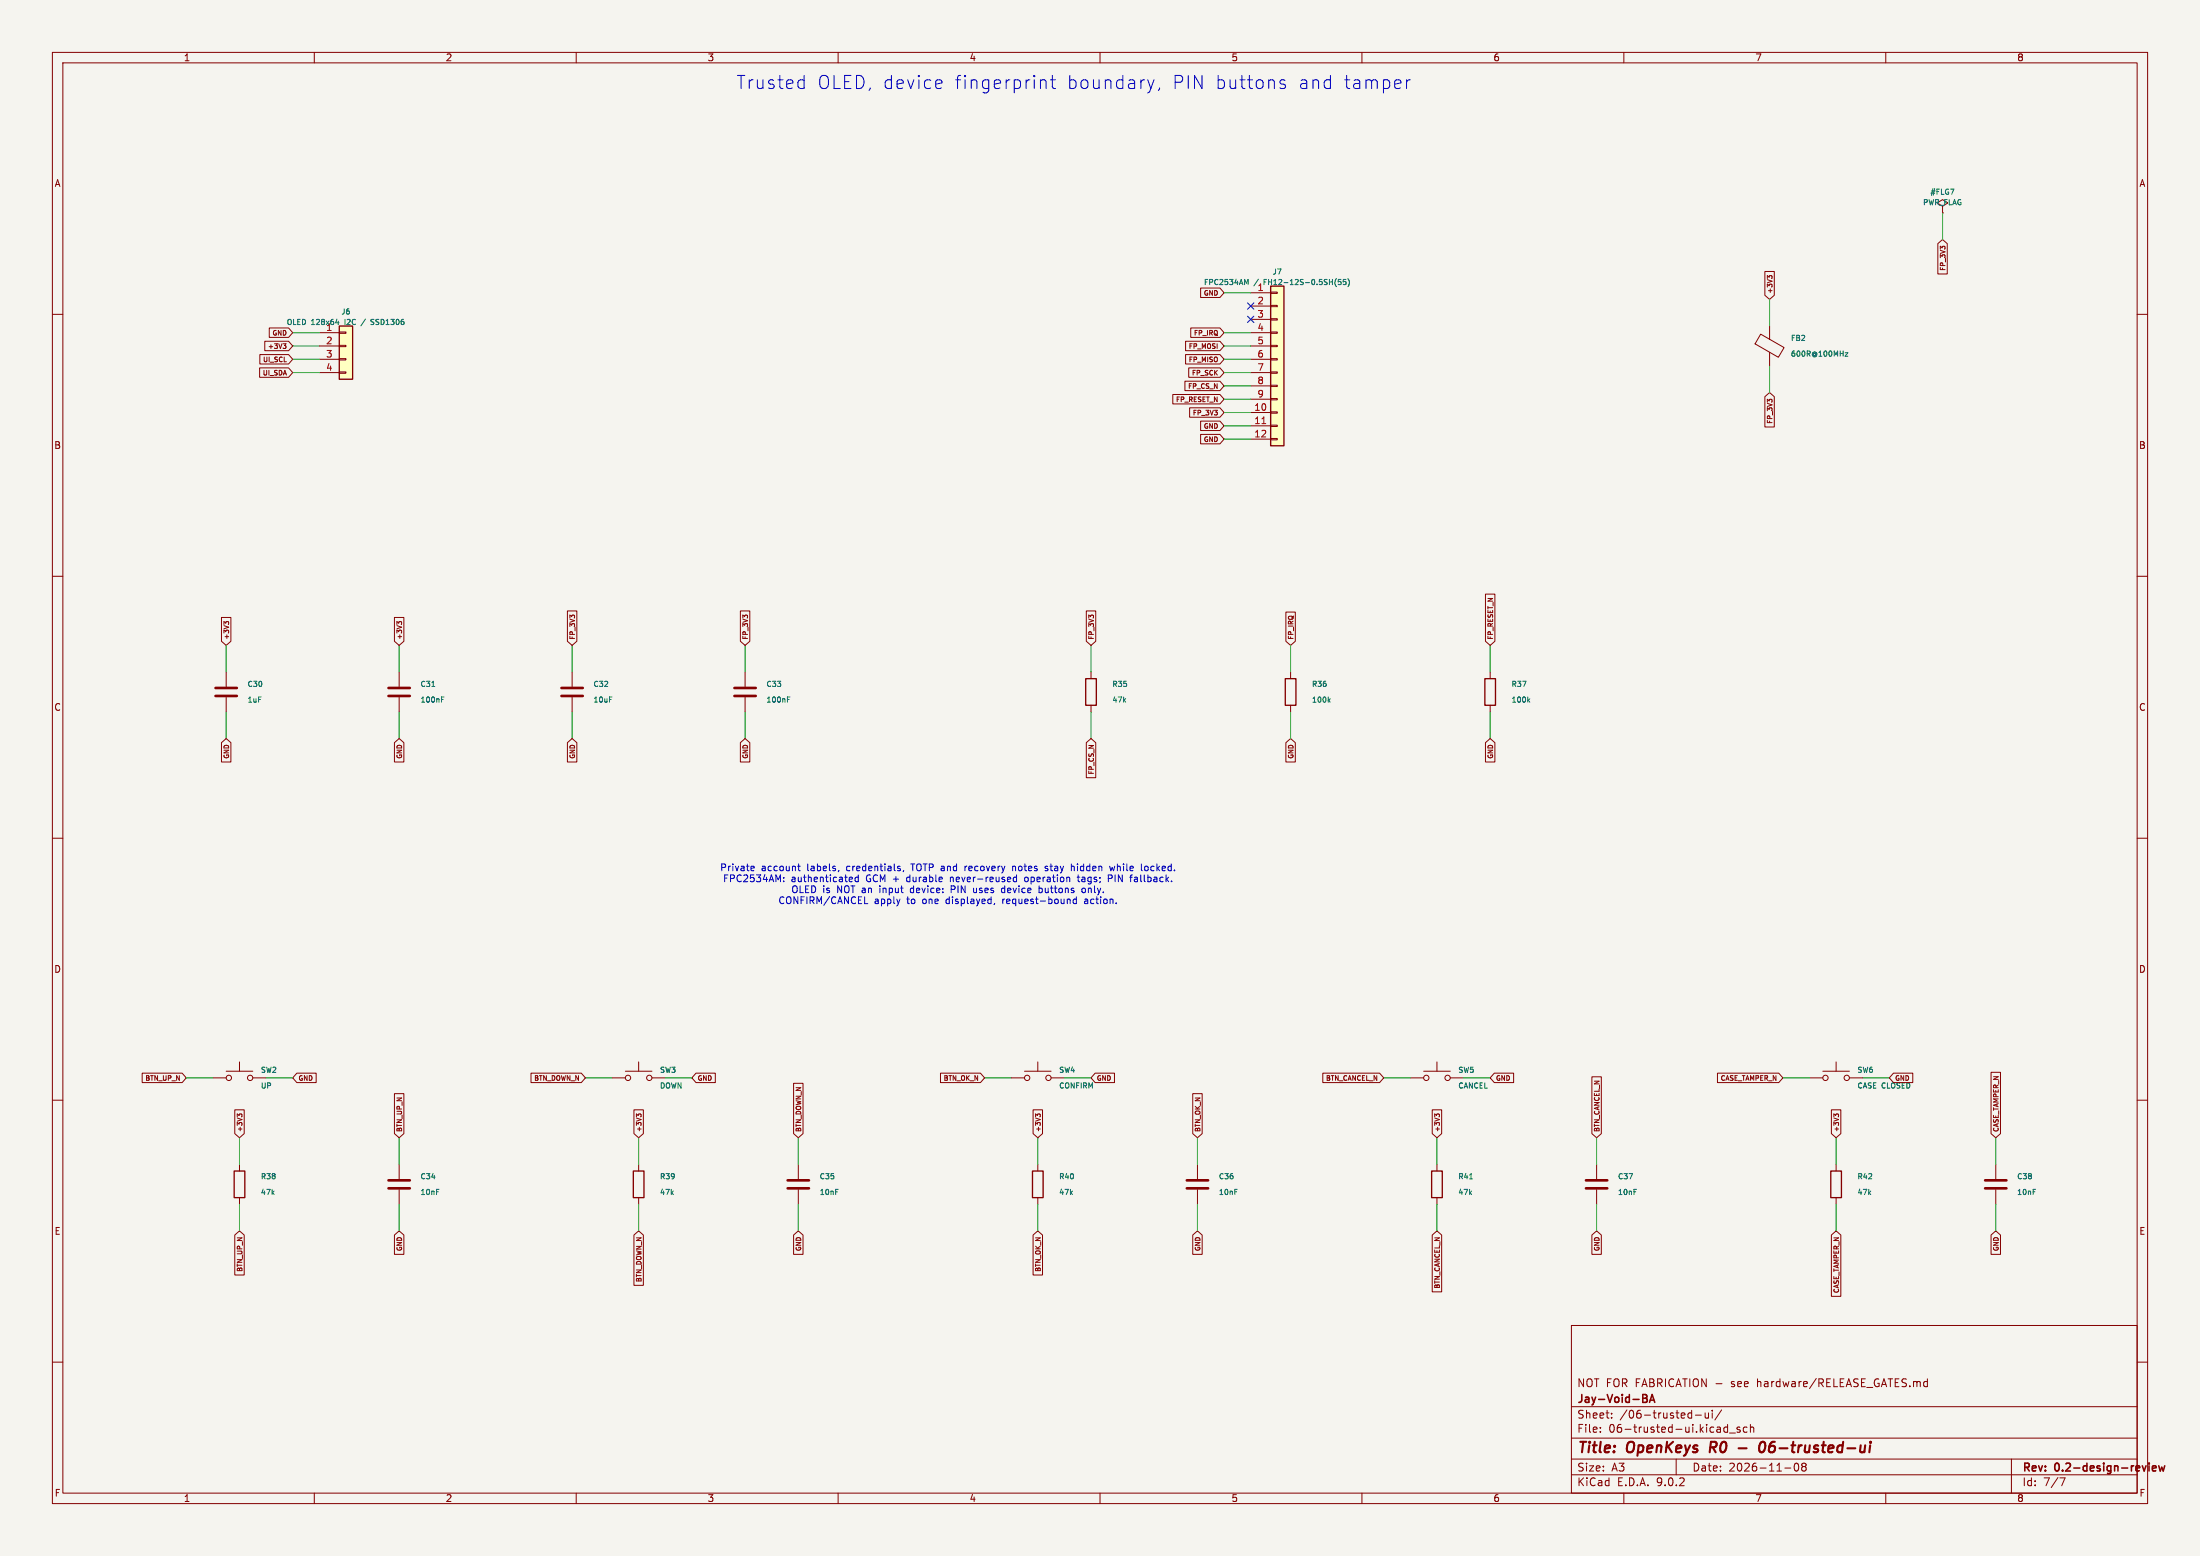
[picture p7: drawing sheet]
(kicad_sch
 (version 20250114)
 (generator "eeschema")
 (paper "A3")
 (title_block
  (title "OpenKeys R0 - 06-trusted-ui")
  (date "2026-11-08")
  (rev "0.2-design-review")
  (company "Jay-Void-BA")
  (comment 1 "NOT FOR FABRICATION - see hardware/RELEASE_GATES.md"))
 (lib_symbols
  (symbol "OpenKeys:Conn_01x04"
   (pin_names
    (offset 1.016) (hide yes)) (exclude_from_sim no) (in_bom yes) (on_board yes)
   (property "Reference" "J" (at 0 5.08 0) (effects (font (size 1.27 1.27))))
   (property "Value" "Conn_01x04" (at 0 -7.62 0) (effects (font (size 1.27 1.27))))
   (property "Footprint" "" (at 0 0 0) (effects (font (size 1.27 1.27)) (hide yes)))
   (property "Datasheet" "~" (at 0 0 0) (effects (font (size 1.27 1.27)) (hide yes)))
   (property "Description" "Generic connector, single row, 01x04, script generated (kicad-library-utils/schlib/autogen/connector/)" (at 0 0 0) (effects (font (size 1.27 1.27)) (hide yes)))
   (symbol "Conn_01x04_1_1"
    (rectangle (start -1.27 3.81) (end 1.27 -6.35) (stroke (width 0.254) (type default)) (fill (type background)))
    (rectangle (start -1.27 2.667) (end 0 2.413) (stroke (width 0.1524) (type default)) (fill (type none)))
    (rectangle (start -1.27 0.127) (end 0 -0.127) (stroke (width 0.1524) (type default)) (fill (type none)))
    (rectangle (start -1.27 -2.413) (end 0 -2.667) (stroke (width 0.1524) (type default)) (fill (type none)))
    (rectangle (start -1.27 -4.953) (end 0 -5.207) (stroke (width 0.1524) (type default)) (fill (type none)))
    (pin passive line (at -5.08 2.54 0) (length 3.81) (name "Pin_1" (effects (font (size 1.27 1.27)))) (number "1" (effects (font (size 1.27 1.27)))))
    (pin passive line (at -5.08 0 0) (length 3.81) (name "Pin_2" (effects (font (size 1.27 1.27)))) (number "2" (effects (font (size 1.27 1.27)))))
    (pin passive line (at -5.08 -2.54 0) (length 3.81) (name "Pin_3" (effects (font (size 1.27 1.27)))) (number "3" (effects (font (size 1.27 1.27)))))
    (pin passive line (at -5.08 -5.08 0) (length 3.81) (name "Pin_4" (effects (font (size 1.27 1.27)))) (number "4" (effects (font (size 1.27 1.27))))))
   (embedded_fonts no))
  (symbol "OpenKeys:Conn_01x12"
   (pin_names
    (offset 1.016) (hide yes)) (exclude_from_sim no) (in_bom yes) (on_board yes)
   (property "Reference" "J" (at 0 15.24 0) (effects (font (size 1.27 1.27))))
   (property "Value" "Conn_01x12" (at 0 -17.78 0) (effects (font (size 1.27 1.27))))
   (property "Footprint" "" (at 0 0 0) (effects (font (size 1.27 1.27)) (hide yes)))
   (property "Datasheet" "~" (at 0 0 0) (effects (font (size 1.27 1.27)) (hide yes)))
   (property "Description" "Generic connector, single row, 01x12, script generated (kicad-library-utils/schlib/autogen/connector/)" (at 0 0 0) (effects (font (size 1.27 1.27)) (hide yes)))
   (symbol "Conn_01x12_1_1"
    (rectangle (start -1.27 13.97) (end 1.27 -16.51) (stroke (width 0.254) (type default)) (fill (type background)))
    (rectangle (start -1.27 12.827) (end 0 12.573) (stroke (width 0.1524) (type default)) (fill (type none)))
    (rectangle (start -1.27 10.287) (end 0 10.033) (stroke (width 0.1524) (type default)) (fill (type none)))
    (rectangle (start -1.27 7.747) (end 0 7.493) (stroke (width 0.1524) (type default)) (fill (type none)))
    (rectangle (start -1.27 5.207) (end 0 4.953) (stroke (width 0.1524) (type default)) (fill (type none)))
    (rectangle (start -1.27 2.667) (end 0 2.413) (stroke (width 0.1524) (type default)) (fill (type none)))
    (rectangle (start -1.27 0.127) (end 0 -0.127) (stroke (width 0.1524) (type default)) (fill (type none)))
    (rectangle (start -1.27 -2.413) (end 0 -2.667) (stroke (width 0.1524) (type default)) (fill (type none)))
    (rectangle (start -1.27 -4.953) (end 0 -5.207) (stroke (width 0.1524) (type default)) (fill (type none)))
    (rectangle (start -1.27 -7.493) (end 0 -7.747) (stroke (width 0.1524) (type default)) (fill (type none)))
    (rectangle (start -1.27 -10.033) (end 0 -10.287) (stroke (width 0.1524) (type default)) (fill (type none)))
    (rectangle (start -1.27 -12.573) (end 0 -12.827) (stroke (width 0.1524) (type default)) (fill (type none)))
    (rectangle (start -1.27 -15.113) (end 0 -15.367) (stroke (width 0.1524) (type default)) (fill (type none)))
    (pin passive line (at -5.08 12.7 0) (length 3.81) (name "Pin_1" (effects (font (size 1.27 1.27)))) (number "1" (effects (font (size 1.27 1.27)))))
    (pin passive line (at -5.08 10.16 0) (length 3.81) (name "Pin_2" (effects (font (size 1.27 1.27)))) (number "2" (effects (font (size 1.27 1.27)))))
    (pin passive line (at -5.08 7.62 0) (length 3.81) (name "Pin_3" (effects (font (size 1.27 1.27)))) (number "3" (effects (font (size 1.27 1.27)))))
    (pin passive line (at -5.08 5.08 0) (length 3.81) (name "Pin_4" (effects (font (size 1.27 1.27)))) (number "4" (effects (font (size 1.27 1.27)))))
    (pin passive line (at -5.08 2.54 0) (length 3.81) (name "Pin_5" (effects (font (size 1.27 1.27)))) (number "5" (effects (font (size 1.27 1.27)))))
    (pin passive line (at -5.08 0 0) (length 3.81) (name "Pin_6" (effects (font (size 1.27 1.27)))) (number "6" (effects (font (size 1.27 1.27)))))
    (pin passive line (at -5.08 -2.54 0) (length 3.81) (name "Pin_7" (effects (font (size 1.27 1.27)))) (number "7" (effects (font (size 1.27 1.27)))))
    (pin passive line (at -5.08 -5.08 0) (length 3.81) (name "Pin_8" (effects (font (size 1.27 1.27)))) (number "8" (effects (font (size 1.27 1.27)))))
    (pin passive line (at -5.08 -7.62 0) (length 3.81) (name "Pin_9" (effects (font (size 1.27 1.27)))) (number "9" (effects (font (size 1.27 1.27)))))
    (pin passive line (at -5.08 -10.16 0) (length 3.81) (name "Pin_10" (effects (font (size 1.27 1.27)))) (number "10" (effects (font (size 1.27 1.27)))))
    (pin passive line (at -5.08 -12.7 0) (length 3.81) (name "Pin_11" (effects (font (size 1.27 1.27)))) (number "11" (effects (font (size 1.27 1.27)))))
    (pin passive line (at -5.08 -15.24 0) (length 3.81) (name "Pin_12" (effects (font (size 1.27 1.27)))) (number "12" (effects (font (size 1.27 1.27))))))
   (embedded_fonts no))
  (symbol "OpenKeys:FerriteBead"
   (pin_numbers (hide yes))
   (pin_names
    (offset 0)) (exclude_from_sim no) (in_bom yes) (on_board yes)
   (property "Reference" "FB" (at -3.81 0.635 90) (effects (font (size 1.27 1.27))))
   (property "Value" "FerriteBead" (at 3.81 0 90) (effects (font (size 1.27 1.27))))
   (property "Footprint" "" (at -1.778 0 90) (effects (font (size 1.27 1.27)) (hide yes)))
   (property "Datasheet" "~" (at 0 0 0) (effects (font (size 1.27 1.27)) (hide yes)))
   (property "Description" "Ferrite bead" (at 0 0 0) (effects (font (size 1.27 1.27)) (hide yes)))
   (symbol "FerriteBead_0_1"
    (polyline (pts (xy -2.7686 0.4064) (xy -1.7018 2.2606) (xy 2.7686 -0.3048) (xy 1.6764 -2.159) (xy -2.7686 0.4064)) (stroke (width 0) (type default)) (fill (type none)))
    (polyline (pts (xy 0 1.27) (xy 0 1.2954)) (stroke (width 0) (type default)) (fill (type none)))
    (polyline (pts (xy 0 -1.27) (xy 0 -1.2192)) (stroke (width 0) (type default)) (fill (type none))))
   (symbol "FerriteBead_1_1"
    (pin passive line (at 0 3.81 270) (length 2.54) (name "~" (effects (font (size 1.27 1.27)))) (number "1" (effects (font (size 1.27 1.27)))))
    (pin passive line (at 0 -3.81 90) (length 2.54) (name "~" (effects (font (size 1.27 1.27)))) (number "2" (effects (font (size 1.27 1.27))))))
   (embedded_fonts no))
  (symbol "OpenKeys:C"
   (pin_numbers (hide yes))
   (pin_names
    (offset 0.254)) (exclude_from_sim no) (in_bom yes) (on_board yes)
   (property "Reference" "C" (at 0.635 2.54 0) (effects (font (size 1.27 1.27)) (justify left)))
   (property "Value" "C" (at 0.635 -2.54 0) (effects (font (size 1.27 1.27)) (justify left)))
   (property "Footprint" "" (at 0.9652 -3.81 0) (effects (font (size 1.27 1.27)) (hide yes)))
   (property "Datasheet" "~" (at 0 0 0) (effects (font (size 1.27 1.27)) (hide yes)))
   (property "Description" "Unpolarized capacitor" (at 0 0 0) (effects (font (size 1.27 1.27)) (hide yes)))
   (symbol "C_0_1"
    (polyline (pts (xy -2.032 0.762) (xy 2.032 0.762)) (stroke (width 0.508) (type default)) (fill (type none)))
    (polyline (pts (xy -2.032 -0.762) (xy 2.032 -0.762)) (stroke (width 0.508) (type default)) (fill (type none))))
   (symbol "C_1_1"
    (pin passive line (at 0 3.81 270) (length 2.794) (name "~" (effects (font (size 1.27 1.27)))) (number "1" (effects (font (size 1.27 1.27)))))
    (pin passive line (at 0 -3.81 90) (length 2.794) (name "~" (effects (font (size 1.27 1.27)))) (number "2" (effects (font (size 1.27 1.27))))))
   (embedded_fonts no))
  (symbol "OpenKeys:R"
   (pin_numbers (hide yes))
   (pin_names
    (offset 0)) (exclude_from_sim no) (in_bom yes) (on_board yes)
   (property "Reference" "R" (at 2.032 0 90) (effects (font (size 1.27 1.27))))
   (property "Value" "R" (at 0 0 90) (effects (font (size 1.27 1.27))))
   (property "Footprint" "" (at -1.778 0 90) (effects (font (size 1.27 1.27)) (hide yes)))
   (property "Datasheet" "~" (at 0 0 0) (effects (font (size 1.27 1.27)) (hide yes)))
   (property "Description" "Resistor" (at 0 0 0) (effects (font (size 1.27 1.27)) (hide yes)))
   (symbol "R_0_1"
    (rectangle (start -1.016 -2.54) (end 1.016 2.54) (stroke (width 0.254) (type default)) (fill (type none))))
   (symbol "R_1_1"
    (pin passive line (at 0 3.81 270) (length 1.27) (name "~" (effects (font (size 1.27 1.27)))) (number "1" (effects (font (size 1.27 1.27)))))
    (pin passive line (at 0 -3.81 90) (length 1.27) (name "~" (effects (font (size 1.27 1.27)))) (number "2" (effects (font (size 1.27 1.27))))))
   (embedded_fonts no))
  (symbol "OpenKeys:SW_Push"
   (pin_numbers (hide yes))
   (pin_names
    (offset 1.016) (hide yes)) (exclude_from_sim no) (in_bom yes) (on_board yes)
   (property "Reference" "SW" (at 1.27 2.54 0) (effects (font (size 1.27 1.27)) (justify left)))
   (property "Value" "SW_Push" (at 0 -1.524 0) (effects (font (size 1.27 1.27))))
   (property "Footprint" "" (at 0 5.08 0) (effects (font (size 1.27 1.27)) (hide yes)))
   (property "Datasheet" "~" (at 0 5.08 0) (effects (font (size 1.27 1.27)) (hide yes)))
   (property "Description" "Push button switch, generic, two pins" (at 0 0 0) (effects (font (size 1.27 1.27)) (hide yes)))
   (symbol "SW_Push_0_1"
    (circle (center -2.032 0) (radius 0.508) (stroke (width 0) (type default)) (fill (type none)))
    (polyline (pts (xy 0 1.27) (xy 0 3.048)) (stroke (width 0) (type default)) (fill (type none)))
    (circle (center 2.032 0) (radius 0.508) (stroke (width 0) (type default)) (fill (type none)))
    (polyline (pts (xy 2.54 1.27) (xy -2.54 1.27)) (stroke (width 0) (type default)) (fill (type none)))
    (pin passive line (at -5.08 0 0) (length 2.54) (name "1" (effects (font (size 1.27 1.27)))) (number "1" (effects (font (size 1.27 1.27)))))
    (pin passive line (at 5.08 0 180) (length 2.54) (name "2" (effects (font (size 1.27 1.27)))) (number "2" (effects (font (size 1.27 1.27))))))
   (embedded_fonts no))
  (symbol "OpenKeys:PWR_FLAG"
   (power)
   (pin_numbers (hide yes))
   (pin_names
    (offset 0) (hide yes)) (exclude_from_sim no) (in_bom yes) (on_board yes)
   (property "Reference" "#FLG" (at 0 1.905 0) (effects (font (size 1.27 1.27)) (hide yes)))
   (property "Value" "PWR_FLAG" (at 0 3.81 0) (effects (font (size 1.27 1.27))))
   (property "Footprint" "" (at 0 0 0) (effects (font (size 1.27 1.27)) (hide yes)))
   (property "Datasheet" "~" (at 0 0 0) (effects (font (size 1.27 1.27)) (hide yes)))
   (property "Description" "Special symbol for telling ERC where power comes from" (at 0 0 0) (effects (font (size 1.27 1.27)) (hide yes)))
   (symbol "PWR_FLAG_0_0"
    (pin power_out line (at 0 0 90) (length 0) (name "~" (effects (font (size 1.27 1.27)))) (number "1" (effects (font (size 1.27 1.27))))))
   (symbol "PWR_FLAG_0_1"
    (polyline (pts (xy 0 0) (xy 0 1.27) (xy -1.016 1.905) (xy 0 2.54) (xy 1.016 1.905) (xy 0 1.27)) (stroke (width 0) (type default)) (fill (type none))))
   (embedded_fonts no)))
 (text "Trusted OLED, device fingerprint boundary, PIN buttons and tamper" (at 205 16 0) (effects (font (size 2.5 2.5))))
 (wire (pts (xy 60.96 63.5) (xy 55.88 63.5)) (stroke (width 0) (type default)))
 (global_label "GND"
  (shape input) (at 55.88 63.5 180) (effects (font (size 0.9 0.9)) (justify right))
  (property "Intersheetrefs" "${INTERSHEET_REFS}" (at 55.88 63.5 180) (effects (font (size 0.8 0.8)) (hide yes))))
 (wire (pts (xy 60.96 66.04) (xy 55.88 66.04)) (stroke (width 0) (type default)))
 (global_label "+3V3"
  (shape input) (at 55.88 66.04 180) (effects (font (size 0.9 0.9)) (justify right))
  (property "Intersheetrefs" "${INTERSHEET_REFS}" (at 55.88 66.04 180) (effects (font (size 0.8 0.8)) (hide yes))))
 (wire (pts (xy 60.96 68.58) (xy 55.88 68.58)) (stroke (width 0) (type default)))
 (global_label "UI_SCL"
  (shape input) (at 55.88 68.58 180) (effects (font (size 0.9 0.9)) (justify right))
  (property "Intersheetrefs" "${INTERSHEET_REFS}" (at 55.88 68.58 180) (effects (font (size 0.8 0.8)) (hide yes))))
 (wire (pts (xy 60.96 71.12) (xy 55.88 71.12)) (stroke (width 0) (type default)))
 (global_label "UI_SDA"
  (shape input) (at 55.88 71.12 180) (effects (font (size 0.9 0.9)) (justify right))
  (property "Intersheetrefs" "${INTERSHEET_REFS}" (at 55.88 71.12 180) (effects (font (size 0.8 0.8)) (hide yes))))
 (symbol
  (lib_id "OpenKeys:Conn_01x04") (at 66.04 66.04 0) (unit 1) (in_bom yes) (on_board yes) (dnp no)
  (property "Reference" "J6" (at 66.04 59.5 0) (effects (font (size 1 1))))
  (property "Value" "OLED 128x64 I2C / SSD1306" (at 66.04 61.5 0) (effects (font (size 1 1))))
  (property "Footprint" "Connector_PinHeader_2.54mm:PinHeader_1x04_P2.54mm_Vertical" (at 66.04 66.04 0) (effects (font (size 1 1)) (hide yes)))
  (property "Datasheet" "~" (at 66.04 66.04 0) (effects (font (size 1 1)) (hide yes))) (pin "1") (pin "2") (pin "3") (pin "4"))
 (wire (pts (xy 238.76 55.88) (xy 233.68 55.88)) (stroke (width 0) (type default)))
 (global_label "GND"
  (shape input) (at 233.68 55.88 180) (effects (font (size 0.9 0.9)) (justify right))
  (property "Intersheetrefs" "${INTERSHEET_REFS}" (at 233.68 55.88 180) (effects (font (size 0.8 0.8)) (hide yes))))
 (no_connect (at 238.76 58.42))
 (no_connect (at 238.76 60.96))
 (wire (pts (xy 238.76 63.5) (xy 233.68 63.5)) (stroke (width 0) (type default)))
 (global_label "FP_IRQ"
  (shape input) (at 233.68 63.5 180) (effects (font (size 0.9 0.9)) (justify right))
  (property "Intersheetrefs" "${INTERSHEET_REFS}" (at 233.68 63.5 180) (effects (font (size 0.8 0.8)) (hide yes))))
 (wire (pts (xy 238.76 66.04) (xy 233.68 66.04)) (stroke (width 0) (type default)))
 (global_label "FP_MOSI"
  (shape input) (at 233.68 66.04 180) (effects (font (size 0.9 0.9)) (justify right))
  (property "Intersheetrefs" "${INTERSHEET_REFS}" (at 233.68 66.04 180) (effects (font (size 0.8 0.8)) (hide yes))))
 (wire (pts (xy 238.76 68.58) (xy 233.68 68.58)) (stroke (width 0) (type default)))
 (global_label "FP_MISO"
  (shape input) (at 233.68 68.58 180) (effects (font (size 0.9 0.9)) (justify right))
  (property "Intersheetrefs" "${INTERSHEET_REFS}" (at 233.68 68.58 180) (effects (font (size 0.8 0.8)) (hide yes))))
 (wire (pts (xy 238.76 71.12) (xy 233.68 71.12)) (stroke (width 0) (type default)))
 (global_label "FP_SCK"
  (shape input) (at 233.68 71.12 180) (effects (font (size 0.9 0.9)) (justify right))
  (property "Intersheetrefs" "${INTERSHEET_REFS}" (at 233.68 71.12 180) (effects (font (size 0.8 0.8)) (hide yes))))
 (wire (pts (xy 238.76 73.66) (xy 233.68 73.66)) (stroke (width 0) (type default)))
 (global_label "FP_CS_N"
  (shape input) (at 233.68 73.66 180) (effects (font (size 0.9 0.9)) (justify right))
  (property "Intersheetrefs" "${INTERSHEET_REFS}" (at 233.68 73.66 180) (effects (font (size 0.8 0.8)) (hide yes))))
 (wire (pts (xy 238.76 76.2) (xy 233.68 76.2)) (stroke (width 0) (type default)))
 (global_label "FP_RESET_N"
  (shape input) (at 233.68 76.2 180) (effects (font (size 0.9 0.9)) (justify right))
  (property "Intersheetrefs" "${INTERSHEET_REFS}" (at 233.68 76.2 180) (effects (font (size 0.8 0.8)) (hide yes))))
 (wire (pts (xy 238.76 78.74) (xy 233.68 78.74)) (stroke (width 0) (type default)))
 (global_label "FP_3V3"
  (shape input) (at 233.68 78.74 180) (effects (font (size 0.9 0.9)) (justify right))
  (property "Intersheetrefs" "${INTERSHEET_REFS}" (at 233.68 78.74 180) (effects (font (size 0.8 0.8)) (hide yes))))
 (wire (pts (xy 238.76 81.28) (xy 233.68 81.28)) (stroke (width 0) (type default)))
 (global_label "GND"
  (shape input) (at 233.68 81.28 180) (effects (font (size 0.9 0.9)) (justify right))
  (property "Intersheetrefs" "${INTERSHEET_REFS}" (at 233.68 81.28 180) (effects (font (size 0.8 0.8)) (hide yes))))
 (wire (pts (xy 238.76 83.82) (xy 233.68 83.82)) (stroke (width 0) (type default)))
 (global_label "GND"
  (shape input) (at 233.68 83.82 180) (effects (font (size 0.9 0.9)) (justify right))
  (property "Intersheetrefs" "${INTERSHEET_REFS}" (at 233.68 83.82 180) (effects (font (size 0.8 0.8)) (hide yes))))
 (symbol
  (lib_id "OpenKeys:Conn_01x12") (at 243.84 68.58 0) (unit 1) (in_bom yes) (on_board yes) (dnp no)
  (property "Reference" "J7" (at 243.84 51.88 0) (effects (font (size 1 1))))
  (property "Value" "FPC2534AM / FH12-12S-0.5SH(55)" (at 243.84 53.88 0) (effects (font (size 1 1))))
  (property "Footprint" "Connector_FFC-FPC:Hirose_FH12-12S-0.5SH_1x12-1MP_P0.50mm_Horizontal" (at 243.84 68.58 0) (effects (font (size 1 1)) (hide yes)))
  (property "Datasheet" "~" (at 243.84 68.58 0) (effects (font (size 1 1)) (hide yes))) (pin "1") (pin "2") (pin "3") (pin "4") (pin "5") (pin "6") (pin "7") (pin "8") (pin "9") (pin "10") (pin "11") (pin "12"))
 (wire (pts (xy 337.82 62.23) (xy 337.82 57.15)) (stroke (width 0) (type default)))
 (global_label "+3V3"
  (shape input) (at 337.82 57.15 90) (effects (font (size 0.9 0.9)) (justify left))
  (property "Intersheetrefs" "${INTERSHEET_REFS}" (at 337.82 57.15 90) (effects (font (size 0.8 0.8)) (hide yes))))
 (wire (pts (xy 337.82 69.85) (xy 337.82 74.93)) (stroke (width 0) (type default)))
 (global_label "FP_3V3"
  (shape input) (at 337.82 74.93 270) (effects (font (size 0.9 0.9)) (justify right))
  (property "Intersheetrefs" "${INTERSHEET_REFS}" (at 337.82 74.93 270) (effects (font (size 0.8 0.8)) (hide yes))))
 (symbol
  (lib_id "OpenKeys:FerriteBead") (at 337.82 66.04 0) (unit 1) (in_bom yes) (on_board yes) (dnp no)
  (property "Reference" "FB2" (at 341.82 64.54 0) (effects (font (size 1 1)) (justify left)))
  (property "Value" "600R@100MHz" (at 341.82 67.54 0) (effects (font (size 1 1)) (justify left)))
  (property "Footprint" "Inductor_SMD:L_0603_1608Metric" (at 341.82 66.04 0) (effects (font (size 1 1)) (hide yes)))
  (property "Datasheet" "~" (at 341.82 66.04 0) (effects (font (size 1 1)) (hide yes))) (pin "1") (pin "2"))
 (wire (pts (xy 43.18 128.27) (xy 43.18 123.19)) (stroke (width 0) (type default)))
 (global_label "+3V3"
  (shape input) (at 43.18 123.19 90) (effects (font (size 0.9 0.9)) (justify left))
  (property "Intersheetrefs" "${INTERSHEET_REFS}" (at 43.18 123.19 90) (effects (font (size 0.8 0.8)) (hide yes))))
 (wire (pts (xy 43.18 135.89) (xy 43.18 140.97)) (stroke (width 0) (type default)))
 (global_label "GND"
  (shape input) (at 43.18 140.97 270) (effects (font (size 0.9 0.9)) (justify right))
  (property "Intersheetrefs" "${INTERSHEET_REFS}" (at 43.18 140.97 270) (effects (font (size 0.8 0.8)) (hide yes))))
 (symbol
  (lib_id "OpenKeys:C") (at 43.18 132.08 0) (unit 1) (in_bom yes) (on_board yes) (dnp no)
  (property "Reference" "C30" (at 47.18 130.58 0) (effects (font (size 1 1)) (justify left)))
  (property "Value" "1uF" (at 47.18 133.58 0) (effects (font (size 1 1)) (justify left)))
  (property "Footprint" "Capacitor_SMD:C_0603_1608Metric" (at 47.18 132.08 0) (effects (font (size 1 1)) (hide yes)))
  (property "Datasheet" "~" (at 47.18 132.08 0) (effects (font (size 1 1)) (hide yes))) (pin "1") (pin "2"))
 (wire (pts (xy 76.2 128.27) (xy 76.2 123.19)) (stroke (width 0) (type default)))
 (global_label "+3V3"
  (shape input) (at 76.2 123.19 90) (effects (font (size 0.9 0.9)) (justify left))
  (property "Intersheetrefs" "${INTERSHEET_REFS}" (at 76.2 123.19 90) (effects (font (size 0.8 0.8)) (hide yes))))
 (wire (pts (xy 76.2 135.89) (xy 76.2 140.97)) (stroke (width 0) (type default)))
 (global_label "GND"
  (shape input) (at 76.2 140.97 270) (effects (font (size 0.9 0.9)) (justify right))
  (property "Intersheetrefs" "${INTERSHEET_REFS}" (at 76.2 140.97 270) (effects (font (size 0.8 0.8)) (hide yes))))
 (symbol
  (lib_id "OpenKeys:C") (at 76.2 132.08 0) (unit 1) (in_bom yes) (on_board yes) (dnp no)
  (property "Reference" "C31" (at 80.2 130.58 0) (effects (font (size 1 1)) (justify left)))
  (property "Value" "100nF" (at 80.2 133.58 0) (effects (font (size 1 1)) (justify left)))
  (property "Footprint" "Capacitor_SMD:C_0603_1608Metric" (at 80.2 132.08 0) (effects (font (size 1 1)) (hide yes)))
  (property "Datasheet" "~" (at 80.2 132.08 0) (effects (font (size 1 1)) (hide yes))) (pin "1") (pin "2"))
 (wire (pts (xy 109.22 128.27) (xy 109.22 123.19)) (stroke (width 0) (type default)))
 (global_label "FP_3V3"
  (shape input) (at 109.22 123.19 90) (effects (font (size 0.9 0.9)) (justify left))
  (property "Intersheetrefs" "${INTERSHEET_REFS}" (at 109.22 123.19 90) (effects (font (size 0.8 0.8)) (hide yes))))
 (wire (pts (xy 109.22 135.89) (xy 109.22 140.97)) (stroke (width 0) (type default)))
 (global_label "GND"
  (shape input) (at 109.22 140.97 270) (effects (font (size 0.9 0.9)) (justify right))
  (property "Intersheetrefs" "${INTERSHEET_REFS}" (at 109.22 140.97 270) (effects (font (size 0.8 0.8)) (hide yes))))
 (symbol
  (lib_id "OpenKeys:C") (at 109.22 132.08 0) (unit 1) (in_bom yes) (on_board yes) (dnp no)
  (property "Reference" "C32" (at 113.22 130.58 0) (effects (font (size 1 1)) (justify left)))
  (property "Value" "10uF" (at 113.22 133.58 0) (effects (font (size 1 1)) (justify left)))
  (property "Footprint" "Capacitor_SMD:C_0603_1608Metric" (at 113.22 132.08 0) (effects (font (size 1 1)) (hide yes)))
  (property "Datasheet" "~" (at 113.22 132.08 0) (effects (font (size 1 1)) (hide yes))) (pin "1") (pin "2"))
 (wire (pts (xy 142.24 128.27) (xy 142.24 123.19)) (stroke (width 0) (type default)))
 (global_label "FP_3V3"
  (shape input) (at 142.24 123.19 90) (effects (font (size 0.9 0.9)) (justify left))
  (property "Intersheetrefs" "${INTERSHEET_REFS}" (at 142.24 123.19 90) (effects (font (size 0.8 0.8)) (hide yes))))
 (wire (pts (xy 142.24 135.89) (xy 142.24 140.97)) (stroke (width 0) (type default)))
 (global_label "GND"
  (shape input) (at 142.24 140.97 270) (effects (font (size 0.9 0.9)) (justify right))
  (property "Intersheetrefs" "${INTERSHEET_REFS}" (at 142.24 140.97 270) (effects (font (size 0.8 0.8)) (hide yes))))
 (symbol
  (lib_id "OpenKeys:C") (at 142.24 132.08 0) (unit 1) (in_bom yes) (on_board yes) (dnp no)
  (property "Reference" "C33" (at 146.24 130.58 0) (effects (font (size 1 1)) (justify left)))
  (property "Value" "100nF" (at 146.24 133.58 0) (effects (font (size 1 1)) (justify left)))
  (property "Footprint" "Capacitor_SMD:C_0603_1608Metric" (at 146.24 132.08 0) (effects (font (size 1 1)) (hide yes)))
  (property "Datasheet" "~" (at 146.24 132.08 0) (effects (font (size 1 1)) (hide yes))) (pin "1") (pin "2"))
 (wire (pts (xy 208.28 128.27) (xy 208.28 123.19)) (stroke (width 0) (type default)))
 (global_label "FP_3V3"
  (shape input) (at 208.28 123.19 90) (effects (font (size 0.9 0.9)) (justify left))
  (property "Intersheetrefs" "${INTERSHEET_REFS}" (at 208.28 123.19 90) (effects (font (size 0.8 0.8)) (hide yes))))
 (wire (pts (xy 208.28 135.89) (xy 208.28 140.97)) (stroke (width 0) (type default)))
 (global_label "FP_CS_N"
  (shape input) (at 208.28 140.97 270) (effects (font (size 0.9 0.9)) (justify right))
  (property "Intersheetrefs" "${INTERSHEET_REFS}" (at 208.28 140.97 270) (effects (font (size 0.8 0.8)) (hide yes))))
 (symbol
  (lib_id "OpenKeys:R") (at 208.28 132.08 0) (unit 1) (in_bom yes) (on_board yes) (dnp no)
  (property "Reference" "R35" (at 212.28 130.58 0) (effects (font (size 1 1)) (justify left)))
  (property "Value" "47k" (at 212.28 133.58 0) (effects (font (size 1 1)) (justify left)))
  (property "Footprint" "Resistor_SMD:R_0603_1608Metric" (at 212.28 132.08 0) (effects (font (size 1 1)) (hide yes)))
  (property "Datasheet" "~" (at 212.28 132.08 0) (effects (font (size 1 1)) (hide yes))) (pin "1") (pin "2"))
 (wire (pts (xy 246.38 128.27) (xy 246.38 123.19)) (stroke (width 0) (type default)))
 (global_label "FP_IRQ"
  (shape input) (at 246.38 123.19 90) (effects (font (size 0.9 0.9)) (justify left))
  (property "Intersheetrefs" "${INTERSHEET_REFS}" (at 246.38 123.19 90) (effects (font (size 0.8 0.8)) (hide yes))))
 (wire (pts (xy 246.38 135.89) (xy 246.38 140.97)) (stroke (width 0) (type default)))
 (global_label "GND"
  (shape input) (at 246.38 140.97 270) (effects (font (size 0.9 0.9)) (justify right))
  (property "Intersheetrefs" "${INTERSHEET_REFS}" (at 246.38 140.97 270) (effects (font (size 0.8 0.8)) (hide yes))))
 (symbol
  (lib_id "OpenKeys:R") (at 246.38 132.08 0) (unit 1) (in_bom yes) (on_board yes) (dnp no)
  (property "Reference" "R36" (at 250.38 130.58 0) (effects (font (size 1 1)) (justify left)))
  (property "Value" "100k" (at 250.38 133.58 0) (effects (font (size 1 1)) (justify left)))
  (property "Footprint" "Resistor_SMD:R_0603_1608Metric" (at 250.38 132.08 0) (effects (font (size 1 1)) (hide yes)))
  (property "Datasheet" "~" (at 250.38 132.08 0) (effects (font (size 1 1)) (hide yes))) (pin "1") (pin "2"))
 (wire (pts (xy 284.48 128.27) (xy 284.48 123.19)) (stroke (width 0) (type default)))
 (global_label "FP_RESET_N"
  (shape input) (at 284.48 123.19 90) (effects (font (size 0.9 0.9)) (justify left))
  (property "Intersheetrefs" "${INTERSHEET_REFS}" (at 284.48 123.19 90) (effects (font (size 0.8 0.8)) (hide yes))))
 (wire (pts (xy 284.48 135.89) (xy 284.48 140.97)) (stroke (width 0) (type default)))
 (global_label "GND"
  (shape input) (at 284.48 140.97 270) (effects (font (size 0.9 0.9)) (justify right))
  (property "Intersheetrefs" "${INTERSHEET_REFS}" (at 284.48 140.97 270) (effects (font (size 0.8 0.8)) (hide yes))))
 (symbol
  (lib_id "OpenKeys:R") (at 284.48 132.08 0) (unit 1) (in_bom yes) (on_board yes) (dnp no)
  (property "Reference" "R37" (at 288.48 130.58 0) (effects (font (size 1 1)) (justify left)))
  (property "Value" "100k" (at 288.48 133.58 0) (effects (font (size 1 1)) (justify left)))
  (property "Footprint" "Resistor_SMD:R_0603_1608Metric" (at 288.48 132.08 0) (effects (font (size 1 1)) (hide yes)))
  (property "Datasheet" "~" (at 288.48 132.08 0) (effects (font (size 1 1)) (hide yes))) (pin "1") (pin "2"))
 (wire (pts (xy 40.64 205.74) (xy 35.56 205.74)) (stroke (width 0) (type default)))
 (global_label "BTN_UP_N"
  (shape input) (at 35.56 205.74 180) (effects (font (size 0.9 0.9)) (justify right))
  (property "Intersheetrefs" "${INTERSHEET_REFS}" (at 35.56 205.74 180) (effects (font (size 0.8 0.8)) (hide yes))))
 (wire (pts (xy 50.8 205.74) (xy 55.88 205.74)) (stroke (width 0) (type default)))
 (global_label "GND"
  (shape input) (at 55.88 205.74 0) (effects (font (size 0.9 0.9)) (justify left))
  (property "Intersheetrefs" "${INTERSHEET_REFS}" (at 55.88 205.74 0) (effects (font (size 0.8 0.8)) (hide yes))))
 (symbol
  (lib_id "OpenKeys:SW_Push") (at 45.72 205.74 0) (unit 1) (in_bom yes) (on_board yes) (dnp no)
  (property "Reference" "SW2" (at 49.72 204.24 0) (effects (font (size 1 1)) (justify left)))
  (property "Value" "UP" (at 49.72 207.24 0) (effects (font (size 1 1)) (justify left)))
  (property "Footprint" "Button_Switch_SMD:SW_SPST_TL3342" (at 49.72 205.74 0) (effects (font (size 1 1)) (hide yes)))
  (property "Datasheet" "~" (at 49.72 205.74 0) (effects (font (size 1 1)) (hide yes))) (pin "1") (pin "2"))
 (wire (pts (xy 45.72 222.25) (xy 45.72 217.17)) (stroke (width 0) (type default)))
 (global_label "+3V3"
  (shape input) (at 45.72 217.17 90) (effects (font (size 0.9 0.9)) (justify left))
  (property "Intersheetrefs" "${INTERSHEET_REFS}" (at 45.72 217.17 90) (effects (font (size 0.8 0.8)) (hide yes))))
 (wire (pts (xy 45.72 229.87) (xy 45.72 234.95)) (stroke (width 0) (type default)))
 (global_label "BTN_UP_N"
  (shape input) (at 45.72 234.95 270) (effects (font (size 0.9 0.9)) (justify right))
  (property "Intersheetrefs" "${INTERSHEET_REFS}" (at 45.72 234.95 270) (effects (font (size 0.8 0.8)) (hide yes))))
 (symbol
  (lib_id "OpenKeys:R") (at 45.72 226.06 0) (unit 1) (in_bom yes) (on_board yes) (dnp no)
  (property "Reference" "R38" (at 49.72 224.56 0) (effects (font (size 1 1)) (justify left)))
  (property "Value" "47k" (at 49.72 227.56 0) (effects (font (size 1 1)) (justify left)))
  (property "Footprint" "Resistor_SMD:R_0603_1608Metric" (at 49.72 226.06 0) (effects (font (size 1 1)) (hide yes)))
  (property "Datasheet" "~" (at 49.72 226.06 0) (effects (font (size 1 1)) (hide yes))) (pin "1") (pin "2"))
 (wire (pts (xy 76.2 222.25) (xy 76.2 217.17)) (stroke (width 0) (type default)))
 (global_label "BTN_UP_N"
  (shape input) (at 76.2 217.17 90) (effects (font (size 0.9 0.9)) (justify left))
  (property "Intersheetrefs" "${INTERSHEET_REFS}" (at 76.2 217.17 90) (effects (font (size 0.8 0.8)) (hide yes))))
 (wire (pts (xy 76.2 229.87) (xy 76.2 234.95)) (stroke (width 0) (type default)))
 (global_label "GND"
  (shape input) (at 76.2 234.95 270) (effects (font (size 0.9 0.9)) (justify right))
  (property "Intersheetrefs" "${INTERSHEET_REFS}" (at 76.2 234.95 270) (effects (font (size 0.8 0.8)) (hide yes))))
 (symbol
  (lib_id "OpenKeys:C") (at 76.2 226.06 0) (unit 1) (in_bom yes) (on_board yes) (dnp no)
  (property "Reference" "C34" (at 80.2 224.56 0) (effects (font (size 1 1)) (justify left)))
  (property "Value" "10nF" (at 80.2 227.56 0) (effects (font (size 1 1)) (justify left)))
  (property "Footprint" "Capacitor_SMD:C_0603_1608Metric" (at 80.2 226.06 0) (effects (font (size 1 1)) (hide yes)))
  (property "Datasheet" "~" (at 80.2 226.06 0) (effects (font (size 1 1)) (hide yes))) (pin "1") (pin "2"))
 (wire (pts (xy 116.84 205.74) (xy 111.76 205.74)) (stroke (width 0) (type default)))
 (global_label "BTN_DOWN_N"
  (shape input) (at 111.76 205.74 180) (effects (font (size 0.9 0.9)) (justify right))
  (property "Intersheetrefs" "${INTERSHEET_REFS}" (at 111.76 205.74 180) (effects (font (size 0.8 0.8)) (hide yes))))
 (wire (pts (xy 127.0 205.74) (xy 132.08 205.74)) (stroke (width 0) (type default)))
 (global_label "GND"
  (shape input) (at 132.08 205.74 0) (effects (font (size 0.9 0.9)) (justify left))
  (property "Intersheetrefs" "${INTERSHEET_REFS}" (at 132.08 205.74 0) (effects (font (size 0.8 0.8)) (hide yes))))
 (symbol
  (lib_id "OpenKeys:SW_Push") (at 121.92 205.74 0) (unit 1) (in_bom yes) (on_board yes) (dnp no)
  (property "Reference" "SW3" (at 125.92 204.24 0) (effects (font (size 1 1)) (justify left)))
  (property "Value" "DOWN" (at 125.92 207.24 0) (effects (font (size 1 1)) (justify left)))
  (property "Footprint" "Button_Switch_SMD:SW_SPST_TL3342" (at 125.92 205.74 0) (effects (font (size 1 1)) (hide yes)))
  (property "Datasheet" "~" (at 125.92 205.74 0) (effects (font (size 1 1)) (hide yes))) (pin "1") (pin "2"))
 (wire (pts (xy 121.92 222.25) (xy 121.92 217.17)) (stroke (width 0) (type default)))
 (global_label "+3V3"
  (shape input) (at 121.92 217.17 90) (effects (font (size 0.9 0.9)) (justify left))
  (property "Intersheetrefs" "${INTERSHEET_REFS}" (at 121.92 217.17 90) (effects (font (size 0.8 0.8)) (hide yes))))
 (wire (pts (xy 121.92 229.87) (xy 121.92 234.95)) (stroke (width 0) (type default)))
 (global_label "BTN_DOWN_N"
  (shape input) (at 121.92 234.95 270) (effects (font (size 0.9 0.9)) (justify right))
  (property "Intersheetrefs" "${INTERSHEET_REFS}" (at 121.92 234.95 270) (effects (font (size 0.8 0.8)) (hide yes))))
 (symbol
  (lib_id "OpenKeys:R") (at 121.92 226.06 0) (unit 1) (in_bom yes) (on_board yes) (dnp no)
  (property "Reference" "R39" (at 125.92 224.56 0) (effects (font (size 1 1)) (justify left)))
  (property "Value" "47k" (at 125.92 227.56 0) (effects (font (size 1 1)) (justify left)))
  (property "Footprint" "Resistor_SMD:R_0603_1608Metric" (at 125.92 226.06 0) (effects (font (size 1 1)) (hide yes)))
  (property "Datasheet" "~" (at 125.92 226.06 0) (effects (font (size 1 1)) (hide yes))) (pin "1") (pin "2"))
 (wire (pts (xy 152.4 222.25) (xy 152.4 217.17)) (stroke (width 0) (type default)))
 (global_label "BTN_DOWN_N"
  (shape input) (at 152.4 217.17 90) (effects (font (size 0.9 0.9)) (justify left))
  (property "Intersheetrefs" "${INTERSHEET_REFS}" (at 152.4 217.17 90) (effects (font (size 0.8 0.8)) (hide yes))))
 (wire (pts (xy 152.4 229.87) (xy 152.4 234.95)) (stroke (width 0) (type default)))
 (global_label "GND"
  (shape input) (at 152.4 234.95 270) (effects (font (size 0.9 0.9)) (justify right))
  (property "Intersheetrefs" "${INTERSHEET_REFS}" (at 152.4 234.95 270) (effects (font (size 0.8 0.8)) (hide yes))))
 (symbol
  (lib_id "OpenKeys:C") (at 152.4 226.06 0) (unit 1) (in_bom yes) (on_board yes) (dnp no)
  (property "Reference" "C35" (at 156.4 224.56 0) (effects (font (size 1 1)) (justify left)))
  (property "Value" "10nF" (at 156.4 227.56 0) (effects (font (size 1 1)) (justify left)))
  (property "Footprint" "Capacitor_SMD:C_0603_1608Metric" (at 156.4 226.06 0) (effects (font (size 1 1)) (hide yes)))
  (property "Datasheet" "~" (at 156.4 226.06 0) (effects (font (size 1 1)) (hide yes))) (pin "1") (pin "2"))
 (wire (pts (xy 193.04 205.74) (xy 187.96 205.74)) (stroke (width 0) (type default)))
 (global_label "BTN_OK_N"
  (shape input) (at 187.96 205.74 180) (effects (font (size 0.9 0.9)) (justify right))
  (property "Intersheetrefs" "${INTERSHEET_REFS}" (at 187.96 205.74 180) (effects (font (size 0.8 0.8)) (hide yes))))
 (wire (pts (xy 203.2 205.74) (xy 208.28 205.74)) (stroke (width 0) (type default)))
 (global_label "GND"
  (shape input) (at 208.28 205.74 0) (effects (font (size 0.9 0.9)) (justify left))
  (property "Intersheetrefs" "${INTERSHEET_REFS}" (at 208.28 205.74 0) (effects (font (size 0.8 0.8)) (hide yes))))
 (symbol
  (lib_id "OpenKeys:SW_Push") (at 198.12 205.74 0) (unit 1) (in_bom yes) (on_board yes) (dnp no)
  (property "Reference" "SW4" (at 202.12 204.24 0) (effects (font (size 1 1)) (justify left)))
  (property "Value" "CONFIRM" (at 202.12 207.24 0) (effects (font (size 1 1)) (justify left)))
  (property "Footprint" "Button_Switch_SMD:SW_SPST_TL3342" (at 202.12 205.74 0) (effects (font (size 1 1)) (hide yes)))
  (property "Datasheet" "~" (at 202.12 205.74 0) (effects (font (size 1 1)) (hide yes))) (pin "1") (pin "2"))
 (wire (pts (xy 198.12 222.25) (xy 198.12 217.17)) (stroke (width 0) (type default)))
 (global_label "+3V3"
  (shape input) (at 198.12 217.17 90) (effects (font (size 0.9 0.9)) (justify left))
  (property "Intersheetrefs" "${INTERSHEET_REFS}" (at 198.12 217.17 90) (effects (font (size 0.8 0.8)) (hide yes))))
 (wire (pts (xy 198.12 229.87) (xy 198.12 234.95)) (stroke (width 0) (type default)))
 (global_label "BTN_OK_N"
  (shape input) (at 198.12 234.95 270) (effects (font (size 0.9 0.9)) (justify right))
  (property "Intersheetrefs" "${INTERSHEET_REFS}" (at 198.12 234.95 270) (effects (font (size 0.8 0.8)) (hide yes))))
 (symbol
  (lib_id "OpenKeys:R") (at 198.12 226.06 0) (unit 1) (in_bom yes) (on_board yes) (dnp no)
  (property "Reference" "R40" (at 202.12 224.56 0) (effects (font (size 1 1)) (justify left)))
  (property "Value" "47k" (at 202.12 227.56 0) (effects (font (size 1 1)) (justify left)))
  (property "Footprint" "Resistor_SMD:R_0603_1608Metric" (at 202.12 226.06 0) (effects (font (size 1 1)) (hide yes)))
  (property "Datasheet" "~" (at 202.12 226.06 0) (effects (font (size 1 1)) (hide yes))) (pin "1") (pin "2"))
 (wire (pts (xy 228.6 222.25) (xy 228.6 217.17)) (stroke (width 0) (type default)))
 (global_label "BTN_OK_N"
  (shape input) (at 228.6 217.17 90) (effects (font (size 0.9 0.9)) (justify left))
  (property "Intersheetrefs" "${INTERSHEET_REFS}" (at 228.6 217.17 90) (effects (font (size 0.8 0.8)) (hide yes))))
 (wire (pts (xy 228.6 229.87) (xy 228.6 234.95)) (stroke (width 0) (type default)))
 (global_label "GND"
  (shape input) (at 228.6 234.95 270) (effects (font (size 0.9 0.9)) (justify right))
  (property "Intersheetrefs" "${INTERSHEET_REFS}" (at 228.6 234.95 270) (effects (font (size 0.8 0.8)) (hide yes))))
 (symbol
  (lib_id "OpenKeys:C") (at 228.6 226.06 0) (unit 1) (in_bom yes) (on_board yes) (dnp no)
  (property "Reference" "C36" (at 232.6 224.56 0) (effects (font (size 1 1)) (justify left)))
  (property "Value" "10nF" (at 232.6 227.56 0) (effects (font (size 1 1)) (justify left)))
  (property "Footprint" "Capacitor_SMD:C_0603_1608Metric" (at 232.6 226.06 0) (effects (font (size 1 1)) (hide yes)))
  (property "Datasheet" "~" (at 232.6 226.06 0) (effects (font (size 1 1)) (hide yes))) (pin "1") (pin "2"))
 (wire (pts (xy 269.24 205.74) (xy 264.16 205.74)) (stroke (width 0) (type default)))
 (global_label "BTN_CANCEL_N"
  (shape input) (at 264.16 205.74 180) (effects (font (size 0.9 0.9)) (justify right))
  (property "Intersheetrefs" "${INTERSHEET_REFS}" (at 264.16 205.74 180) (effects (font (size 0.8 0.8)) (hide yes))))
 (wire (pts (xy 279.4 205.74) (xy 284.48 205.74)) (stroke (width 0) (type default)))
 (global_label "GND"
  (shape input) (at 284.48 205.74 0) (effects (font (size 0.9 0.9)) (justify left))
  (property "Intersheetrefs" "${INTERSHEET_REFS}" (at 284.48 205.74 0) (effects (font (size 0.8 0.8)) (hide yes))))
 (symbol
  (lib_id "OpenKeys:SW_Push") (at 274.32000000000005 205.74 0) (unit 1) (in_bom yes) (on_board yes) (dnp no)
  (property "Reference" "SW5" (at 278.32 204.24 0) (effects (font (size 1 1)) (justify left)))
  (property "Value" "CANCEL" (at 278.32 207.24 0) (effects (font (size 1 1)) (justify left)))
  (property "Footprint" "Button_Switch_SMD:SW_SPST_TL3342" (at 278.32 205.74 0) (effects (font (size 1 1)) (hide yes)))
  (property "Datasheet" "~" (at 278.32 205.74 0) (effects (font (size 1 1)) (hide yes))) (pin "1") (pin "2"))
 (wire (pts (xy 274.32 222.25) (xy 274.32 217.17)) (stroke (width 0) (type default)))
 (global_label "+3V3"
  (shape input) (at 274.32 217.17 90) (effects (font (size 0.9 0.9)) (justify left))
  (property "Intersheetrefs" "${INTERSHEET_REFS}" (at 274.32 217.17 90) (effects (font (size 0.8 0.8)) (hide yes))))
 (wire (pts (xy 274.32 229.87) (xy 274.32 234.95)) (stroke (width 0) (type default)))
 (global_label "BTN_CANCEL_N"
  (shape input) (at 274.32 234.95 270) (effects (font (size 0.9 0.9)) (justify right))
  (property "Intersheetrefs" "${INTERSHEET_REFS}" (at 274.32 234.95 270) (effects (font (size 0.8 0.8)) (hide yes))))
 (symbol
  (lib_id "OpenKeys:R") (at 274.32000000000005 226.06 0) (unit 1) (in_bom yes) (on_board yes) (dnp no)
  (property "Reference" "R41" (at 278.32 224.56 0) (effects (font (size 1 1)) (justify left)))
  (property "Value" "47k" (at 278.32 227.56 0) (effects (font (size 1 1)) (justify left)))
  (property "Footprint" "Resistor_SMD:R_0603_1608Metric" (at 278.32 226.06 0) (effects (font (size 1 1)) (hide yes)))
  (property "Datasheet" "~" (at 278.32 226.06 0) (effects (font (size 1 1)) (hide yes))) (pin "1") (pin "2"))
 (wire (pts (xy 304.8 222.25) (xy 304.8 217.17)) (stroke (width 0) (type default)))
 (global_label "BTN_CANCEL_N"
  (shape input) (at 304.8 217.17 90) (effects (font (size 0.9 0.9)) (justify left))
  (property "Intersheetrefs" "${INTERSHEET_REFS}" (at 304.8 217.17 90) (effects (font (size 0.8 0.8)) (hide yes))))
 (wire (pts (xy 304.8 229.87) (xy 304.8 234.95)) (stroke (width 0) (type default)))
 (global_label "GND"
  (shape input) (at 304.8 234.95 270) (effects (font (size 0.9 0.9)) (justify right))
  (property "Intersheetrefs" "${INTERSHEET_REFS}" (at 304.8 234.95 270) (effects (font (size 0.8 0.8)) (hide yes))))
 (symbol
  (lib_id "OpenKeys:C") (at 304.80000000000007 226.06 0) (unit 1) (in_bom yes) (on_board yes) (dnp no)
  (property "Reference" "C37" (at 308.8 224.56 0) (effects (font (size 1 1)) (justify left)))
  (property "Value" "10nF" (at 308.8 227.56 0) (effects (font (size 1 1)) (justify left)))
  (property "Footprint" "Capacitor_SMD:C_0603_1608Metric" (at 308.8 226.06 0) (effects (font (size 1 1)) (hide yes)))
  (property "Datasheet" "~" (at 308.8 226.06 0) (effects (font (size 1 1)) (hide yes))) (pin "1") (pin "2"))
 (wire (pts (xy 345.44 205.74) (xy 340.36 205.74)) (stroke (width 0) (type default)))
 (global_label "CASE_TAMPER_N"
  (shape input) (at 340.36 205.74 180) (effects (font (size 0.9 0.9)) (justify right))
  (property "Intersheetrefs" "${INTERSHEET_REFS}" (at 340.36 205.74 180) (effects (font (size 0.8 0.8)) (hide yes))))
 (wire (pts (xy 355.6 205.74) (xy 360.68 205.74)) (stroke (width 0) (type default)))
 (global_label "GND"
  (shape input) (at 360.68 205.74 0) (effects (font (size 0.9 0.9)) (justify left))
  (property "Intersheetrefs" "${INTERSHEET_REFS}" (at 360.68 205.74 0) (effects (font (size 0.8 0.8)) (hide yes))))
 (symbol
  (lib_id "OpenKeys:SW_Push") (at 350.52 205.74 0) (unit 1) (in_bom yes) (on_board yes) (dnp no)
  (property "Reference" "SW6" (at 354.52 204.24 0) (effects (font (size 1 1)) (justify left)))
  (property "Value" "CASE CLOSED" (at 354.52 207.24 0) (effects (font (size 1 1)) (justify left)))
  (property "Footprint" "Button_Switch_SMD:SW_SPST_TL3342" (at 354.52 205.74 0) (effects (font (size 1 1)) (hide yes)))
  (property "Datasheet" "~" (at 354.52 205.74 0) (effects (font (size 1 1)) (hide yes))) (pin "1") (pin "2"))
 (wire (pts (xy 350.52 222.25) (xy 350.52 217.17)) (stroke (width 0) (type default)))
 (global_label "+3V3"
  (shape input) (at 350.52 217.17 90) (effects (font (size 0.9 0.9)) (justify left))
  (property "Intersheetrefs" "${INTERSHEET_REFS}" (at 350.52 217.17 90) (effects (font (size 0.8 0.8)) (hide yes))))
 (wire (pts (xy 350.52 229.87) (xy 350.52 234.95)) (stroke (width 0) (type default)))
 (global_label "CASE_TAMPER_N"
  (shape input) (at 350.52 234.95 270) (effects (font (size 0.9 0.9)) (justify right))
  (property "Intersheetrefs" "${INTERSHEET_REFS}" (at 350.52 234.95 270) (effects (font (size 0.8 0.8)) (hide yes))))
 (symbol
  (lib_id "OpenKeys:R") (at 350.52 226.06 0) (unit 1) (in_bom yes) (on_board yes) (dnp no)
  (property "Reference" "R42" (at 354.52 224.56 0) (effects (font (size 1 1)) (justify left)))
  (property "Value" "47k" (at 354.52 227.56 0) (effects (font (size 1 1)) (justify left)))
  (property "Footprint" "Resistor_SMD:R_0603_1608Metric" (at 354.52 226.06 0) (effects (font (size 1 1)) (hide yes)))
  (property "Datasheet" "~" (at 354.52 226.06 0) (effects (font (size 1 1)) (hide yes))) (pin "1") (pin "2"))
 (wire (pts (xy 381.0 222.25) (xy 381.0 217.17)) (stroke (width 0) (type default)))
 (global_label "CASE_TAMPER_N"
  (shape input) (at 381.0 217.17 90) (effects (font (size 0.9 0.9)) (justify left))
  (property "Intersheetrefs" "${INTERSHEET_REFS}" (at 381.0 217.17 90) (effects (font (size 0.8 0.8)) (hide yes))))
 (wire (pts (xy 381.0 229.87) (xy 381.0 234.95)) (stroke (width 0) (type default)))
 (global_label "GND"
  (shape input) (at 381.0 234.95 270) (effects (font (size 0.9 0.9)) (justify right))
  (property "Intersheetrefs" "${INTERSHEET_REFS}" (at 381.0 234.95 270) (effects (font (size 0.8 0.8)) (hide yes))))
 (symbol
  (lib_id "OpenKeys:C") (at 381.0 226.06 0) (unit 1) (in_bom yes) (on_board yes) (dnp no)
  (property "Reference" "C38" (at 385.0 224.56 0) (effects (font (size 1 1)) (justify left)))
  (property "Value" "10nF" (at 385.0 227.56 0) (effects (font (size 1 1)) (justify left)))
  (property "Footprint" "Capacitor_SMD:C_0603_1608Metric" (at 385.0 226.06 0) (effects (font (size 1 1)) (hide yes)))
  (property "Datasheet" "~" (at 385.0 226.06 0) (effects (font (size 1 1)) (hide yes))) (pin "1") (pin "2"))
 (text "Private account labels, credentials, TOTP and recovery notes stay hidden while locked.\nFPC2534AM: authenticated GCM + durable never-reused operation tags; PIN fallback.\nOLED is NOT an input device: PIN uses device buttons only.\nCONFIRM/CANCEL apply to one displayed, request-bound action." (at 181 169 0) (effects (font (size 1.3 1.3))))
 (wire (pts (xy 370.84 40.64) (xy 370.84 45.72)) (stroke (width 0) (type default)))
 (global_label "FP_3V3"
  (shape input) (at 370.84 45.72 270) (effects (font (size 0.9 0.9)) (justify right))
  (property "Intersheetrefs" "${INTERSHEET_REFS}" (at 370.84 45.72 270) (effects (font (size 0.8 0.8)) (hide yes))))
 (symbol
  (lib_id "OpenKeys:PWR_FLAG") (at 370.84 40.64 0) (unit 1) (in_bom no) (on_board no) (dnp no)
  (property "Reference" "#FLG7" (at 370.84 36.64 0) (effects (font (size 1 1))))
  (property "Value" "PWR_FLAG" (at 370.84 38.64 0) (effects (font (size 1 1))))
  (property "Footprint" "" (at 370.84 40.64 0) (effects (font (size 1 1)) (hide yes)))
  (property "Datasheet" "~" (at 370.84 40.64 0) (effects (font (size 1 1)) (hide yes))) (pin "1")))
